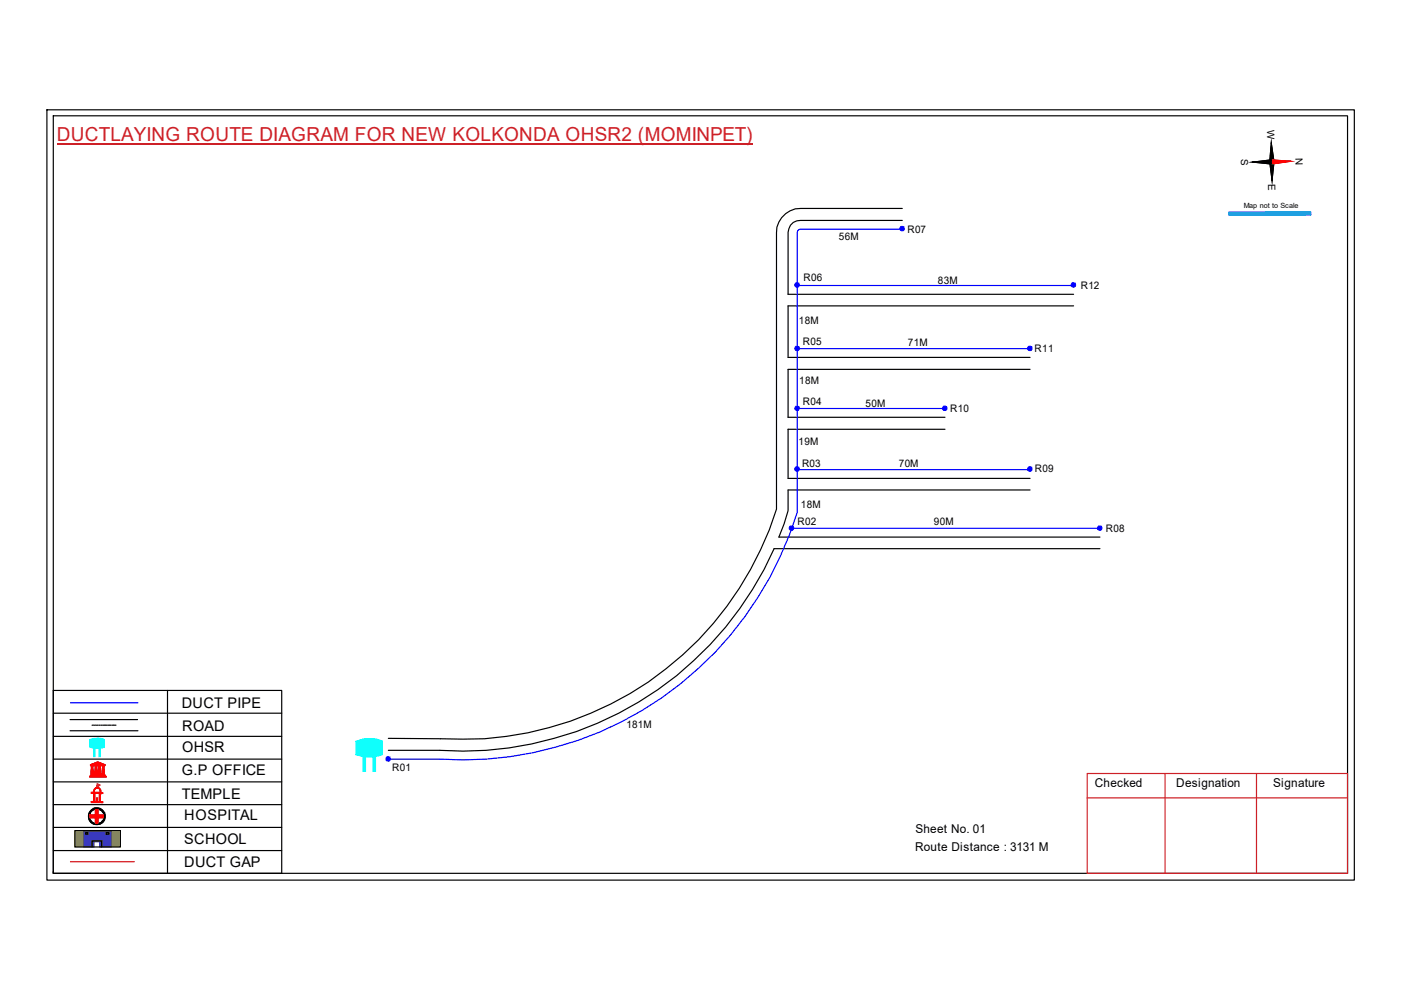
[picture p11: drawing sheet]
<svg xmlns="http://www.w3.org/2000/svg" width="297mm" height="210mm" viewBox="0 0 297 210" stroke-linecap="round" stroke-linejoin="round" font-family="sans-serif">
<path d="M11.3 151.2h48.4M11.3 156.1h48.4M14.9 152.6h14.3M14.9 154.9h14.3M35.5 146.4v38.8M11.3 175.4h48.4M11.3 161h48.4M11.3 165.8h48.4M11.3 170.6h48.4M11.3 180.3h48.4" fill="none" stroke="#000" stroke-width=".25"/>
<path d="M21 158.6h.3v1.8h-.3z" fill-rule="evenodd" fill="#0ffffc"/>
<path d="M21 158.6h.3v1.8h-.3z" fill="none" stroke="#0ffffc" stroke-width=".21"/>
<path d="M19.9 158.6h.2v1.8h-.2z" fill-rule="evenodd" fill="#0ffffc"/>
<path d="M19 156.9l1.6-.4 1.5 .3v1.6l-1.5 .3-1.6-.4zM19.9 158.6h.2v1.8h-.2z" fill="none" stroke="#0ffffc" stroke-width=".21"/>
<path d="M19 156.8a4 4 0 0 1 3.1 0v1.7a4.5 4.5 0 0 1-3-.1z" fill-rule="evenodd" fill="#0ffffc"/>
<path d="M19 156.8a4 4 0 0 1 3.1 0v1.7a4.5 4.5 0 0 1-3-.1z" fill="none" stroke="#0ffffc" stroke-width=".21"/>
<path d="M19 164.6h3.5v.2h-3.5zM19.2 164.3h3.1v.2h-3.1zM19.2 162.1l1.5-.6 1.6 .7zM19.3 162.4l.6-.1-.2 .1 .1 1.7h-.5l.1-1.7zM19.3 164.2h2.8v.1h-2.8zM19.5 162.1l1.2-.5 1.3 .5zM20.1 162.3h.5v1.8h-.5zM20.7 161.7l.2 .1-.2 .3zM20.9 162.3h.5v1.8h-.5zM21.6 162.3l.6 .1h-.1v1.7h-.4l.1-1.7z" fill="none" stroke="#f00" stroke-width=".21"/>
<path d="M21.6 162.3h.5v1.8h-.5z" fill-rule="evenodd" fill="#f00"/>
<path d="M21.6 162.3h.5v1.8h-.5z" fill="none" stroke="#f00" stroke-width=".21"/>
<path d="M20.9 162.3h.5v1.8h-.5z" fill-rule="evenodd" fill="#f00"/>
<path d="M20.9 162.3h.5v1.8h-.5z" fill="none" stroke="#f00" stroke-width=".21"/>
<path d="M20.1 162.3h.5v1.8h-.5z" fill-rule="evenodd" fill="#f00"/>
<path d="M20.1 162.3h.5v1.8h-.5z" fill="none" stroke="#f00" stroke-width=".21"/>
<path d="M19.3 162.3h.5v1.8h-.5z" fill-rule="evenodd" fill="#f00"/>
<path d="M19.3 162.3h.5v1.8h-.5z" fill="none" stroke="#f00" stroke-width=".21"/>
<path d="M20.6 161.7h.4v.4h-.4z" fill-rule="evenodd" fill="#f00"/>
<path d="M19 164.6h3.6v.2h-3.6zM19 164.7h3.6M19.2 164.3h3.1v.2h-3.1zM19.2 164.4h3.1M19.3 164.2h2.8v.1h-2.8zM19.3 164.3h2.8M20.6 161.7h.4v.4h-.4z" fill="none" stroke="#f00" stroke-width=".21"/>
<path d="M19.2 162.1l1-.4a.94 .94 0 0 1 1.1 0l1 .4v.2h-3.1zM19.9 162.1h.7l-.1-.3zM21 161.8l-.1 .3h.7z" fill-rule="evenodd" fill="#f00"/>
<path d="M19.2 162.1l1-.4a.94 .94 0 0 1 1.1 0l1 .4v.2h-3.1zM19.9 162.1l.6-.3 .1 .3zM20.1 168.1h1l-.1 1.9-.9-.1zM20.1 167.2a.73 .73 0 0 1 .9-.2 .73 .73 0 0 1 .4 .9v.2h.4v.1h-.5v1.7l.5 .1v.2l-2.5-.1v-.2h.6v-1.8h-.5v-.1h.5v-.4zM20.1 167.3a.55 .55 0 0 1 1 0l.2 .8-1.4-.1zM20.5 169.2l.1 .6zM20.6 166.5l.1 .5zM21 161.8l.6 .3h-.7z" fill="none" stroke="#f00" stroke-width=".21"/>
<path d="M20.6 166.2l.6 .3-.5 .3z" fill="none" stroke="#e66000" stroke-width=".21"/>
<path d="M20 167.2a.8 .8 0 0 1 1.4 .3v.5l.4 .1v.1l-.5 .1v1.5l.1 .2h.4v.2h-2.5v-.3l.6-.1v-1.6h-.6v-.2h.5zM20.1 167.4l-.2 .6h1.3l-.1-.6-.2-.3h-.5zM20.1 168.3v1.6h.9v-1.7zM20.4 169.2h.3l-.1 .7h-.2z" fill-rule="evenodd" fill="#f00"/>
<path d="M20 167.2a.8 .8 0 0 1 1.4 .3v.5l.4 .1v.1l-.5 .1v1.5l.1 .2h.4v.2h-2.5v-.3l.6-.1v-1.6h-.6v-.2h.5zM20.1 167.4l.3-.3h.5l.2 .3 .1 .6h-1.3zM20.1 168.3l.9-.1v1.7h-.9zM20.4 169.2h.3l-.1 .7h-.2z" fill="none" stroke="#f00" stroke-width=".21"/>
<path d="M20.6 166.5v.5z" fill="#f00"/>
<path d="M20.6 166.5v.5z" fill="none" stroke="#f00" stroke-width=".21"/>
<path d="M20.6 166.5v.5z" fill="#f00"/>
<path d="M20.6 166.5v.5z" fill="none" stroke="#f00" stroke-width=".21"/>
<path d="M20.6 166.5v.5z" fill="#f00"/>
<path d="M20.6 166.5v.5zM20.6 166.5v.5" fill="none" stroke="#f00" stroke-width=".21"/>
<path d="M20.7 166.8l-.1 .2z" fill="#f00"/>
<path d="M20.7 166.8l-.1 .2z" fill="none" stroke="#f00" stroke-width=".21"/>
<path d="M20.7 166.8v.2z" fill="#f00"/>
<path d="M20.7 166.8v.2z" fill="none" stroke="#f00" stroke-width=".21"/>
<path d="M20.6 167h.1z" fill="#f00"/>
<path d="M20.6 167h.1z" fill="none" stroke="#f00" stroke-width=".21"/>
<path d="M20.6 167h.1z" fill="#f00"/>
<path d="M20.6 167h.1z" fill="none" stroke="#f00" stroke-width=".21"/>
<path d="M20.6 166.2l.6 .3-.6 .3z" fill-rule="evenodd" fill="#e66000"/>
<path d="M20.6 166.2l.6 .3-.6 .3z" fill="none" stroke="#e66000" stroke-width=".21"/>
<path d="M11.3 146.4h48.4v38.8h-48.4zM19.5 153.8h.4M20 153.8h.3M20.4 153.8h.4M21 153.8h.2M21.4 153.8h.3M21.9 153.8h.3M22.3 153.8h.3M22.8 153.8h.4M23.2 153.8h.4M23.7 153.8h.4M24.2 153.8h.4" fill="none" stroke="#000" stroke-width=".25"/>
<path d="M14.9 149h14.3" fill="none" stroke="#00f" stroke-width=".25"/>
<g fill="none" stroke="#000" stroke-width=".21">
<path d="M19.3 172a1.38 1.38 0 0 1 2.4 .2 1.49 1.49 0 0 1-.8 2.4 1.59 1.59 0 0 1-1.7-.8 1.59 1.59 0 0 1 .1-1.8z"/>
<circle cx="20.5" cy="173" r="1.81"/>
<circle cx="20.5" cy="173.1" r="1.78"/>
<circle cx="20.5" cy="173.1" r="1.59"/>
</g>
<path d="M18.7 173a1.81 1.81 0 0 1 3.6 0 1.81 1.81 0 0 1-3.6 0zM19.3 172a1.55 1.55 0 0 0 .2 2.2 1.55 1.55 0 0 0 2.2-.1 1.55 1.55 0 0 0-.2-2.2l-.4-.2a1.37 1.37 0 0 0-1.8 .3z" fill-rule="evenodd" fill="#000"/>
<path d="M19.1 172.8h1.2v-1.1h.5v1.1h1.1v.6h-1.1v1.1h-.5v-1.1h-1.2z" fill="none" stroke="#f00" stroke-width=".25"/>
<path d="M19.1 172.8h1.1v-1.1h.6v1.1h1.1v.6h-1.1v1.1h-.6v-1.1h-1.1z" fill-rule="evenodd" fill="#f00"/>
<path d="M19.1 172.8h1.1v-1.1h.6v1.1h1.1v.6h-1.1v1.1h-.6v-1.1h-1.1z" fill="none" stroke="#f00" stroke-width=".21"/>
<path d="M14.9 182.7h13.6" fill="none" stroke="#f00" stroke-width=".25"/>
<path d="M15.9 176.1h1.9v3.5h-1.9zM23.6 176.1h1.9v3.5h-1.9z" fill-rule="evenodd" fill="#c8c92d"/>
<path d="M15.9 176.1h1.9v3.5h-1.9zM23.6 176.1h1.9v3.5h-1.9z" fill="none" stroke="#c8c92d" stroke-width=".21"/>
<path d="M17.7 176.1h5.9v3.5h-2.5v-1.1h-1.2v1.1h-2.2zM18.2 176.5v.4h.3v-.4zM22.6 176.5v.4h.4v-.4z" fill-rule="evenodd" fill="#293189"/>
<path d="M17.7 176.1h5.9v3.5h-2.5v-1.1h-1.2v1.1h-2.2zM18.2 176.5h.3v.4h-.3zM22.6 176.5h.4v.4h-.4z" fill="none" stroke="#293189" stroke-width=".21"/>
<path d="M9.9 23.3h277.2v163.3h-277.2zM11.3 24.6h274.4v160.6h-274.4zM273.7 34.2l-8.1 .2M15.9 176.1h9.6v3.5h-9.6zM18.2 176.5h.4v.4h-.4zM19.5 179.6v-1.3h2v1.3M22.6 176.5h.5v.4h-.5zM11.3 184.8v.4" fill="none" stroke="#000" stroke-width=".25"/>
<path d="M12.1 30.4h147.5M230.5 164h55.2v21.2h-55.2zM230.5 169.2h55.2M247 164v21.2M266.4 164v21.2" fill="none" stroke="#cd2027" stroke-width=".25"/>
<path d="M269.5 30.2l.6 4.1h-.9zM269.2 34.3h.9l-.4 4.1z" fill="#000"/>
<path d="M269.2 34.3h.9l-.4 4.1zM269.5 30.2l.6 4.1h-.9z" fill="none" stroke="#000" stroke-width=".21"/>
<path d="M269.6 33.9l4.1 .3-4.1 .6z" fill="#f00"/>
<path d="M269.6 33.9l4.1 .3-4.1 .6z" fill="none" stroke="#f00" stroke-width=".21"/>
<path d="M269.5 30.2l.6 4.1h-.9zM269.2 34.3h.9l-.4 4.1zM265.6 34.4l4-.5v.9z" fill="#000"/>
<path d="M265.6 34.4l4-.5v.9zM269.2 34.3h.9l-.4 4.1zM269.5 30.2l.6 4.1h-.9z" fill="none" stroke="#000" stroke-width=".21"/>
<path d="M273.7 34.2l-8.1 .2" fill="none" stroke="#000" stroke-width=".25"/>
<path d="M269.6 33.9l4.1 .3-4.1 .6z" fill="#f00"/>
<path d="M269.6 33.9l4.1 .3-4.1 .6z" fill="none" stroke="#f00" stroke-width=".21"/>
<path d="M265.6 34.4l4-.5v.9z" fill="#000"/>
<path d="M265.6 34.4l4-.5v.9z" fill="none" stroke="#000" stroke-width=".21"/>
<path d="M273.7 34.2l-4.1 .1" fill="none" stroke="#f00" stroke-width=".25"/>
<path d="M269.6 34.3l-4 .1" fill="none" stroke="#000" stroke-width=".25"/>
<path d="M260.6 45h17.2v.6h-17.2z" fill-rule="evenodd" fill="#0093dd"/>
<path d="M260.6 45h17.2v.6h-17.2z" fill="none" stroke="#0093dd" stroke-width=".21"/>
<path d="M260.6 45h17.3v.6h-17.3z" fill="none" stroke="#0093dd" stroke-width=".25"/>
<path d="M191.3 48.6h-21.6l-.6 .3-.1 59.7a74.1 74.1 0 0 1-75.8 52.4h-10.9M169 60.5h58.6M169 73.9h49.4M169 86.6h31.4M169 99.6h49.4M167.8 112h65.4" fill="none" stroke="#00f" stroke-width=".25"/>
<path d="M191.3 46.7h-21.6a2.5 2.5 0 0 0-2.6 2.6v13.1h60.5M191.3 44.2h-21.5a5.1 5.1 0 0 0-5.2 5.2v58.5a69.8 69.8 0 0 1-71.2 48.7l-11.1-.1M218.4 78.3h-51.3v10.2h33.3M227.6 64.9h-60.5v10.9h51.3M200.4 91h-33.3v10.4h51.3M218.4 103.9h-51.3v4.4l-.9 2.8-1.1 2.8h68.1M233.2 116.3h-69.1a72.3 72.3 0 0 1-70.8 42.8h-11" fill="none" stroke="#000" stroke-width=".25"/>
<circle cx="82.3" cy="160.9" r=".49" fill="#00f"/>
<circle cx="82.3" cy="160.9" r=".49" fill="none" stroke="#00f" stroke-width=".21"/>
<circle cx="167.8" cy="111.9" r=".49" fill="#00f"/>
<circle cx="167.8" cy="111.9" r=".49" fill="none" stroke="#00f" stroke-width=".21"/>
<circle cx="169" cy="99.4" r=".49" fill="#00f"/>
<circle cx="169" cy="99.4" r=".49" fill="none" stroke="#00f" stroke-width=".21"/>
<circle cx="169" cy="86.5" r=".49" fill="#00f"/>
<circle cx="169" cy="86.5" r=".49" fill="none" stroke="#00f" stroke-width=".21"/>
<circle cx="169" cy="73.8" r=".49" fill="#00f"/>
<circle cx="169" cy="73.8" r=".49" fill="none" stroke="#00f" stroke-width=".21"/>
<circle cx="169" cy="60.4" r=".49" fill="#00f"/>
<circle cx="169" cy="60.4" r=".49" fill="none" stroke="#00f" stroke-width=".21"/>
<circle cx="191.3" cy="48.4" r=".49" fill="#00f"/>
<circle cx="191.3" cy="48.4" r=".49" fill="none" stroke="#00f" stroke-width=".21"/>
<circle cx="227.6" cy="60.4" r=".49" fill="#00f"/>
<circle cx="227.6" cy="60.4" r=".49" fill="none" stroke="#00f" stroke-width=".21"/>
<circle cx="218.4" cy="73.8" r=".49" fill="#00f"/>
<circle cx="218.4" cy="73.8" r=".49" fill="none" stroke="#00f" stroke-width=".21"/>
<circle cx="200.3" cy="86.5" r=".49" fill="#00f"/>
<circle cx="200.3" cy="86.5" r=".49" fill="none" stroke="#00f" stroke-width=".21"/>
<circle cx="218.4" cy="99.4" r=".49" fill="#00f"/>
<circle cx="218.4" cy="99.4" r=".49" fill="none" stroke="#00f" stroke-width=".21"/>
<circle cx="233.2" cy="111.9" r=".49" fill="#00f"/>
<circle cx="233.2" cy="111.9" r=".49" fill="none" stroke="#00f" stroke-width=".21"/>
<path d="M79.1 160.3h.5v3.3h-.5z" fill-rule="evenodd" fill="#0ffffc"/>
<path d="M79.1 160.3h.5v3.3h-.5z" fill="none" stroke="#0ffffc" stroke-width=".21"/>
<path d="M77 160.3h.5v3.3h-.5z" fill-rule="evenodd" fill="#0ffffc"/>
<path d="M75.5 157.2a6.8 6.8 0 0 1 5.6-.1v2.8a7.5 7.5 0 0 1-5.6 0zM77 160.3h.5v3.3h-.5z" fill="none" stroke="#0ffffc" stroke-width=".21"/>
<path d="M75.5 157.1a7.8 7.8 0 0 1 5.6 0l-.1 3a8.1 8.1 0 0 1-5.5-.1z" fill-rule="evenodd" fill="#0ffffc"/>
<path d="M75.5 157.1a7.8 7.8 0 0 1 5.6 0l-.1 3a8.1 8.1 0 0 1-5.5-.1z" fill="none" stroke="#0ffffc" stroke-width=".21"/>
<text font-size="4.1" fill="#cd2027" x="12.1" y="29.9">DUCTLAYING ROUTE DIAGRAM FOR NEW KOLKONDA OHSR2 (MOMINPET)</text>
<g font-size="3.1">
<text x="38.6" y="150">DUCT PIPE</text>
<text x="38.6" y="154.9">ROAD</text>
<text x="38.6" y="159.5">OHSR</text>
<text x="38.6" y="164.3">G.P OFFICE</text>
<text x="38.6" y="169.3">TEMPLE</text>
<text x="39.1" y="173.9">HOSPITAL</text>
<text x="39.1" y="179">SCHOOL</text>
<text x="39.1" y="183.8">DUCT GAP</text>
</g>
<g font-size="2.6">
<text x="232.1" y="167">Checked</text>
<text x="249.4" y="167">Designation</text>
<text x="270" y="167">Signature</text>
<text x="194.1" y="176.6">Sheet No. 01</text>
<text x="194" y="180.3">Route Distance : 3131 M</text>
</g>
<g font-size="2.2">
<text x="177.8" y="51">56M</text>
<text x="192.4" y="49.4">R07</text>
<text x="170.4" y="59.6">R06</text>
<text x="198.8" y="60.1">83M</text>
<text x="229.1" y="61.2">R12</text>
<text x="169.4" y="68.7">18M</text>
<text x="170.2" y="73.2">R05</text>
<text x="192.5" y="73.3">71M</text>
<text x="219.3" y="74.6">R11</text>
<text x="169.5" y="81.4">18M</text>
<text x="170.2" y="85.9">R04</text>
<text x="183.5" y="86.2">50M</text>
<text x="201.5" y="87.3">R10</text>
<text x="169.3" y="94.4">19M</text>
<text x="170" y="99.1">R03</text>
<text x="190.5" y="99.1">70M</text>
<text x="219.4" y="100.2">R09</text>
<text x="169.8" y="107.8">18M</text>
<text x="169.1" y="111.3">R02</text>
<text x="198" y="111.3">90M</text>
<text x="234.5" y="112.8">R08</text>
<text x="132.8" y="154.4">181M</text>
<text x="83.2" y="163.5">R01</text>
</g>
<g font-size="2.1">
<text x="268.7" y="27.6" transform="rotate(89 268.7 27.6)">W</text>
<text x="263.1" y="33.7" transform="rotate(89 263.1 33.7)">S</text>
<text x="274.7" y="33.4" transform="rotate(89 274.7 33.4)">N</text>
<text x="268.9" y="39" transform="rotate(89 268.9 39)">E</text>
</g>
<text font-size="1.5" x="263.7" y="44.2">Map not to Scale</text>
</svg>
